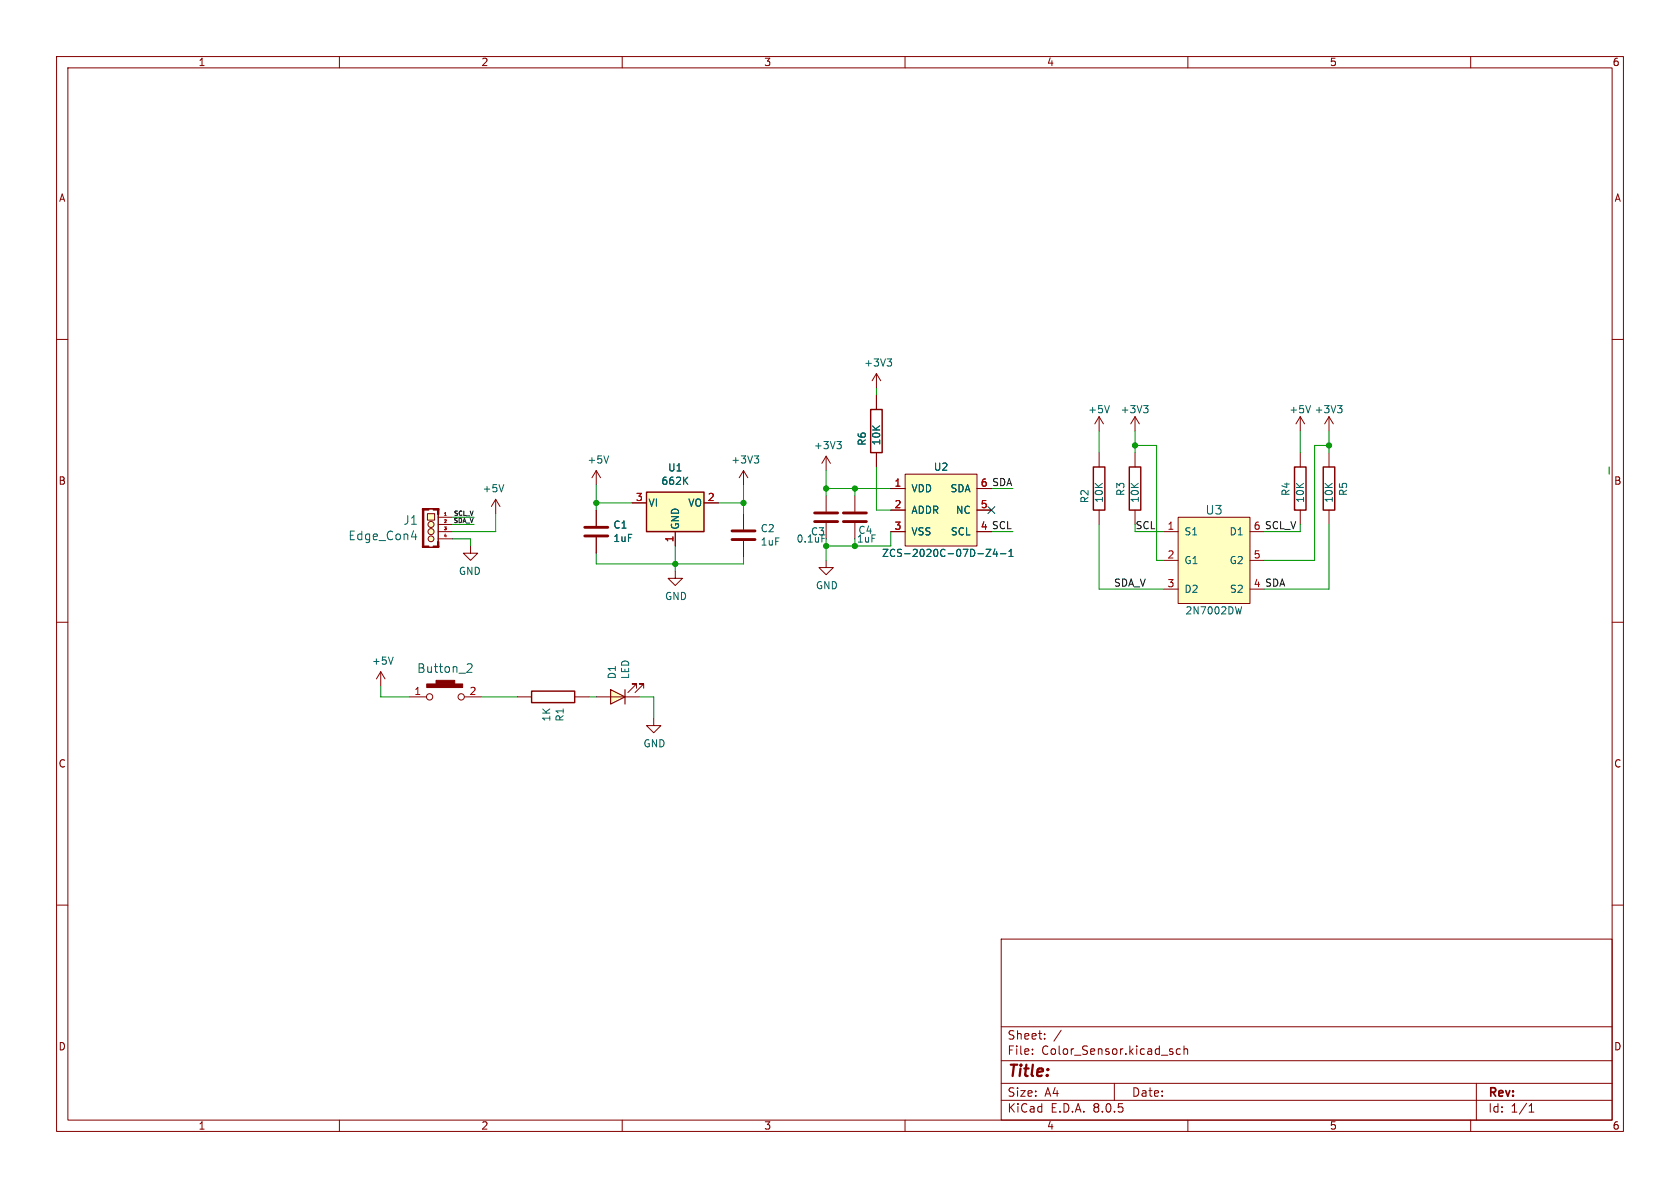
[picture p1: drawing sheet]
<svg xmlns="http://www.w3.org/2000/svg" width="297mm" height="210mm" viewBox="0 0 297 210" stroke-linecap="round" stroke-linejoin="round" font-family="sans-serif">
<g fill="none" stroke="#840000" stroke-width=".18">
<path d="M10 10h277v190h-277zM12 12h273v186h-273zM60 10v2M110 10v2M160 10v2M210 10v2M260 10v2M10 60h2M285 60h2M154.9 66v2.6M154.9 69.9v2.5M154.9 66l-.7 1.3"/>
<path d="M154.9 66l.8 1.3M194.3 73.7l-.8 1.2M194.3 73.7v2.5M194.3 73.7l.8 1.2M200.7 73.7v2.5M200.7 73.7l-.8 1.2M200.7 73.7l.7 1.2M131.4 83.2l-.7 1.3M131.4 83.2v2.5M131.4 83.2l.8 1.3M146 87.6v2.8M146 92.5v2.8"/>
<path d="M154.9 80v2.6M194.3 80v2.6M194.3 90.2v2.5M200.7 80v2.6M200.7 90.2v2.5M10 110h2M119.4 101v1.2h1.2l-1.2 1.3-1.3-1.3h1.3M285 110h2M10 160h2M285 160h2M177 166h108v32h-108zM60 198v2"/>
<path d="M110 198v2M160 198v2M177 194.5h108M177 191.5h108M177 187.5h108M177 181.5h108M182.5 186.3v.1M182.5 185.5v.1M184.7 183.6v.1M184.7 182.8v.1M187.6 182.1l-1.3 2M197 191.5v3"/>
<path d="M207.3 186v.3M208.7 185.5l-.5-.1-.2 .3v.4l.1 .2h.6M209.3 185.5l.2-.1 .4 .1 .1 .9M209.3 184.9v1.5M210 198v2M260 198v2M261 191.5v6.5M270.3 196.6h.9M270.3 195.5l.4-.4v1.5"/>
</g>
<path d="M156.8 63.4h.8l-.4 .5M157.4 63.9l.2 .3v.3l-.2 .2M196.1 71.7l-.4 1.3M202.2 71.7h.8l-.5 .5M202.7 72.2l.3 .2v.3l-.3 .3M133.3 80.6h.8l-.4 .5M133.9 81.1l.2 .2v.3l-.2 .3" fill="none" stroke="#006464" stroke-width=".18"/>
<path d="M144 92.2h4.1M144 90.7h4.1" fill="none" stroke="#840000" stroke-width=".51"/>
<path d="M153.9 72.4h2.1v7.6h-2.1zM193.3 82.6h2v7.6h-2zM199.6 82.6h2.1v7.6h-2.1z" fill="none" stroke="#840000" stroke-width=".25"/>
<path d="M208.3 91.4h12.7v15.3h-12.7z" fill="#ffffc2"/>
<path d="M105.4 90.2v2.8M105.4 95v2.8M131.4 90.8v2.8M131.4 95.6v2.8M205.7 94h2.6M205.7 99.1h2.6M208.3 91.4h12.7v15.3h-12.7zM221 94h2.5M221 99.1h2.5M229.9 80v2.6M229.9 90.2v2.5M205.7 104.1h2.6" fill="none" stroke="#840000" stroke-width=".18"/>
<path d="M219.5 107.3l-.3 1.2" fill="none" stroke="#006464" stroke-width=".18"/>
<path d="M103.4 94.7h4M103.4 93.2h4M129.4 95.4h4.1M129.4 93.9h4.1" fill="none" stroke="#840000" stroke-width=".51"/>
<path d="M228.9 82.6h2v7.6h-2z" fill="none" stroke="#840000" stroke-width=".25"/>
<path d="M114.3 87h10.2v7h-10.2z" fill="#ffffc2"/>
<path d="M114.3 87h10.2v7h-10.2z" fill="none" stroke="#840000" stroke-width=".25"/>
<g fill="none" stroke="#840000" stroke-width=".18">
<path d="M229.9 73.7l-.8 1.2M229.9 73.7v2.5M229.9 73.7l.7 1.2M234.9 73.7l-.7 1.2M234.9 73.7v2.5M234.9 73.7l.8 1.2M105.4 83.2l-.8 1.3M105.4 83.2v2.5M105.4 83.2l.8 1.3M111.8 88.9h2.5M119.4 94v2.5M124.5 88.9h2.5"/>
<path d="M146 99.1v1.2h1.3l-1.3 1.3-1.2-1.3h1.2M146 80.6l-.7 1.3M146 80.6v2.6M146 80.6l.8 1.3"/>
</g>
<path d="M147.9 78h.8l-.4 .5M148.5 78.5l.2 .3v.3l-.2 .2M231.7 71.7l-.4 1.3M236.5 71.7h.7l-.4 .5M237 72.2l.2 .2v.3l-.2 .3M107.6 80.6l-.4 1.3M121 84.9l.6 .7M121.6 84.3l-.7 .8" fill="none" stroke="#006464" stroke-width=".18"/>
<path d="M160 83.8h12.7v12.7h-12.7z" fill="#ffffc2"/>
<path d="M151.1 87.6v2.8M151.1 92.5v2.8M157.5 86.4h2.5M157.5 90.2h2.5M157.5 94h2.5M160 83.8h12.7v12.7h-12.7zM172.7 86.4h2.6M172.7 90.2h2.6M91.4 123.2h2.6M101.6 123.2h2.5" fill="none" stroke="#840000" stroke-width=".18"/>
<path d="M172.9 97.9h.9M174.3 97.1h.9l-.9 1.3h.9M175.9 97l-.3 .9h.8M176.2 97.5v.9M176.9 97.9h.9M178.4 98.4h.7M178.4 97.5l.3-.4v1.3" fill="none" stroke="#006464" stroke-width=".18"/>
<path d="M149.1 92.2h4.1M149.1 90.7h4.1" fill="none" stroke="#840000" stroke-width=".51"/>
<path d="M94 122.2h7.6v2h-7.6z" fill="none" stroke="#840000" stroke-width=".25"/>
<path d="M107.9 121.9l2.6 1.3-2.6 1.3z" fill="#ffffc2"/>
<path d="M107.9 121.9l2.6 1.3-2.6 1.3zM110.5 121.9v2.6" fill="none" stroke="#840000" stroke-width=".2"/>
<path d="M105.4 123.2h7.6M112.5 121.7v-.8h-.7h.7l-1.5 1.5M113.8 121.7v-.8h-.8h.8l-1.5 1.5M115.6 127v1.3h1.2l-1.2 1.2-1.3-1.2h1.3" fill="none" stroke="#840000" stroke-width=".18"/>
<path d="M75.6 90.8h1.2v1.1h-1.2z" fill="#ffffc2"/>
<g fill="#ffffc2" stroke="#ffffc2" stroke-width=".18">
<circle cx="76.2" cy="95.3" r=".51"/>
<circle cx="76.2" cy="94" r=".53"/>
<circle cx="76.2" cy="92.7" r=".53"/>
</g>
<g fill="none" stroke="#840000" stroke-width=".18">
<path d="M154.9 69.9v2.5M74.8 89.9h2.7v6.9h-2.7zM75.6 90.8h1.2v1.1h-1.2zM77.5 90.9v4.9M77.5 91.4h2.5M77.5 92.7h2.5M77.5 94h2.5M77.5 95.3h2.5M83.2 96.5v1.3h-1.3l1.3 1.3 1.3-1.3h-1.3M87.6 88.3l.8 1.2M87.6 88.3v2.5M87.6 88.3l-.7 1.2"/>
<path d="M105.4 90.2v2.8M105.4 95v2.8M111.8 88.9h2.5M119.4 94v2.5M124.5 88.9h2.5M154.9 80v2.6M157.5 94h2.5M157.5 86.4h2.5M157.5 90.2h2.5M172.7 86.4h2.6M172.7 90.2h2.6M234.9 80v2.6"/>
<path d="M234.9 90.2v2.5M67.3 118.7l-.8 1.3M67.3 118.7v2.6M67.3 118.7l.8 1.3M72.4 123.2h2.9M82.1 123.2h3"/>
<circle cx="76.2" cy="92.7" r=".53"/>
<circle cx="76.2" cy="94" r=".53"/>
<circle cx="76.2" cy="95.3" r=".51"/>
<circle cx="75.9" cy="123.2" r=".56"/>
<circle cx="81.5" cy="123.2" r=".56"/>
</g>
<g fill="#840000" stroke="#840000" stroke-width=".18">
<path d="M74.7 96.5h1.1v.3h-1.1z"/>
<path d="M74.7 89.9h.2v6.9h-.2z"/>
<path d="M75.8 96.7l.8 .1z"/>
<path d="M75.8 89.9l.8 .1z"/>
<path d="M74.7 89.9h1.1v.3h-1.1z"/>
<path d="M76.6 96.5h1v.3h-1z"/>
<path d="M76.6 89.9h1v.3h-1z"/>
<path d="M77.3 95.8h.3v.8h-.3z"/>
<path d="M77.3 89.9h.3v1h-.3z"/>
<path d="M75.4 120.9h6.4v.6h-6.4z"/>
<path d="M77.1 120.3h3.3v.6h-3.3z"/>
</g>
<path d="M78.6 91.1h.3" fill="none" stroke="#a90000" stroke-width=".18"/>
<g fill="none" stroke="#006464" stroke-width=".18">
<path d="M72.7 94.9h1M73.5 94.4v1M89.1 85.7l-.5 1.2M121 84.9l.6 .7M121.6 84.3l-.7 .8M172.9 97.9h.9M174.3 97.1h.9l-.9 1.3h.9M175.9 97l-.3 .9h.8M176.2 97.5v.9M176.9 97.9h.9M178.4 98.4h.7M178.4 97.5l.3-.4v1.3"/>
<path d="M69.5 116.1l-.4 1.3M82.7 117.4l.5-.1 .2 .2 .1 .3-1 1.1h1"/>
</g>
<path d="M233.9 82.6h2.1v7.6h-2.1z" fill="none" stroke="#840000" stroke-width=".25"/>
<g fill="none" stroke="#009600" stroke-width=".18">
<path d="M154.9 68.6v1.3M194.3 76.2v3.8M200.7 78.7h3.8v20.4h1.2M200.7 76.2v3.8M229.9 76.2v3.8M234.9 78.7h-2.5v20.4h-8.9M234.9 76.2v3.8M80 92.7h3.8M80 91.4h3.8M80 95.3h3.2v1.2M87.6 90.8v3.2h-7.6M105.4 97.8v1.9h26v-1.3"/>
<path d="M105.4 88.9h6.4M105.4 85.7v4.5M119.4 96.5v4.5M127 88.9h4.4M131.4 85.7v5.1M146 83.2v4.4M146 95.3v3.8M146 86.4h11.5M151.1 86.4v1.2M154.9 82.6v7.6h2.6M157.5 94v2.5h-11.5M175.3 86.4h3.8"/>
<path d="M175.3 94h3.8M194.3 92.7v11.4h11.4M200.7 94h5M229.9 92.7v1.3h-6.4M234.9 92.7v11.4h-11.4M284.5 82.6v1.2M67.3 121.3v1.9h5.1M85.1 123.2h6.3M104.1 123.2h1.3M113 123.2h2.6v3.8"/>
</g>
<path d="M174.7 89.6l1.2 1.2M175.9 89.6l-1.2 1.2" fill="none" stroke="#000084" stroke-width=".18"/>
<g fill="#009600" stroke="#009600" stroke-width=".18">
<circle cx="151.1" cy="86.4" r=".46"/>
<circle cx="151.1" cy="96.5" r=".46"/>
<circle cx="200.7" cy="78.7" r=".46"/>
<circle cx="146" cy="86.4" r=".46"/>
<circle cx="131.4" cy="88.9" r=".46"/>
<circle cx="119.4" cy="99.7" r=".46"/>
<circle cx="146" cy="96.5" r=".46"/>
<circle cx="105.4" cy="88.9" r=".46"/>
<circle cx="234.9" cy="78.7" r=".46"/>
</g>
<text font-size="2.8" fill="#840000" x="178" y="190.9">Title:</text>
<g font-size="2.1" fill="#006464">
<text x="61.5" y="95.7">Edge_Con4</text>
<text x="71.2" y="93">J1</text>
<text x="213" y="91.2">U3</text>
<text x="73.7" y="119.2">Button_2</text>
</g>
<g font-size="2.1" fill="#840000">
<text x="178" y="184">Sheet:</text>
<text x="178" y="186.7">File:</text>
<text x="184.1" y="186.7">Color_Sensor.kicad_sch</text>
<text x="178" y="196.9">KiCad</text>
<text x="178" y="194.1">Size:</text>
<text x="184.7" y="194.1">A4</text>
<text x="185.7" y="196.9">E.D.A.</text>
<text x="193.3" y="196.9">8.0.5</text>
<text x="200" y="194.1">Date:</text>
<text x="263" y="194.3">Rev:</text>
<text x="263" y="196.9">Id:</text>
<text x="267.1" y="196.9">1/1</text>
</g>
<g font-size="1.8" fill="#840000">
<text x="35" y="11.9">1</text>
<text x="85" y="11.9">2</text>
<text x="135" y="11.9">3</text>
<text x="185" y="11.9">4</text>
<text x="235" y="11.9">5</text>
<text x="285" y="11.9">6</text>
<text x="10.3" y="35.9">A</text>
<text x="285.3" y="35.9">A</text>
<text x="10.3" y="85.9">B</text>
<text x="285.3" y="85.9">B</text>
<text x="173.3" y="93.7">4 SCL</text>
<text x="10.3" y="135.9">C</text>
<text x="285.3" y="135.9">C</text>
<text x="10.3" y="185.9">D</text>
<text x="285.3" y="185.9">D</text>
<text x="35" y="199.9">1</text>
<text x="85" y="199.9">2</text>
<text x="135" y="199.9">3</text>
<text x="185" y="199.9">4</text>
<text x="235" y="199.9">5</text>
<text x="285" y="199.9">6</text>
</g>
<g font-size="1.8" fill="#006464">
<text x="152.7" y="65">+3V3</text>
<text x="192.3" y="73.3">+5V</text>
<text x="198" y="73.3">+3V3</text>
<text x="227.8" y="73.3">+5V</text>
<text x="232.3" y="73.3">+3V3</text>
<text x="103.8" y="82.1">+5V</text>
<text x="118" y="83.5">U1</text>
<text x="129.2" y="82.1">+3V3</text>
<text x="143.8" y="79.6">+3V3</text>
<text x="153.3" y="78.9" transform="rotate(-90 153.3 78.9)">R6</text>
<text x="155.8" y="78.8" transform="rotate(-90 155.8 78.8)">10K</text>
<text x="165" y="83.4">U2</text>
<text x="85.2" y="87.2">+5V</text>
<text x="114.6" y="89.8">VI</text>
<text x="116.8" y="85.9">662K</text>
<text x="121.6" y="89.8">VO</text>
<text x="161" y="87.2">VDD</text>
<text x="167.9" y="87.2">SDA</text>
<text x="192.6" y="89.1" transform="rotate(-90 192.6 89.1)">R2</text>
<text x="195.2" y="89" transform="rotate(-90 195.2 89)">10K</text>
<text x="199" y="87.8" transform="rotate(-90 199 87.8)">R3</text>
<text x="201.5" y="89" transform="rotate(-90 201.5 89)">10K</text>
<text x="228.2" y="87.8" transform="rotate(-90 228.2 87.8)">R4</text>
<text x="230.7" y="89" transform="rotate(-90 230.7 89)">10K</text>
<text x="235.8" y="89" transform="rotate(-90 235.8 89)">10K</text>
<text x="238.4" y="87.8" transform="rotate(-90 238.4 87.8)">R5</text>
<text x="108.3" y="93.6">C1</text>
<text x="120.2" y="93.7" transform="rotate(-90 120.2 93.7)">GND</text>
<text x="134.4" y="94.3">C2</text>
<text x="143.3" y="94.8">C3</text>
<text x="151.6" y="94.6">C4</text>
<text x="161" y="91">ADDR</text>
<text x="161" y="94.8">VSS</text>
<text x="168" y="94.8">SCL</text>
<text x="168.9" y="91">NC</text>
<text x="209.3" y="94.8">S1</text>
<text x="217.3" y="94.8">D1</text>
<text x="81" y="101.8">GND</text>
<text x="108.3" y="96">1uF</text>
<text x="134.4" y="96.6">1uF</text>
<text x="140.7" y="96.1">0.1uF</text>
<text x="155.8" y="98.7">ZCS-2020C-07D-Z4-1</text>
<text x="209.3" y="99.9">G1</text>
<text x="217.3" y="99.9">G2</text>
<text x="117.5" y="106.3">GND</text>
<text x="144.1" y="104.4">GND</text>
<text x="209.3" y="105">D2</text>
<text x="217.3" y="105">S2</text>
<text x="209.5" y="108.8">2N7002DW</text>
<text x="65.7" y="117.7">+5V</text>
<text x="109.1" y="120.2" transform="rotate(-90 109.1 120.2)">D1</text>
<text x="111.4" y="120.2" transform="rotate(-90 111.4 120.2)">LED</text>
<text x="97.5" y="127.7" transform="rotate(-90 97.5 127.7)">1K</text>
<text x="99.8" y="127.7" transform="rotate(-90 99.8 127.7)">R1</text>
<text x="113.7" y="132.3">GND</text>
</g>
<g font-size="1.8" fill="#a90000">
<text x="112.3" y="88.6">3</text>
<text x="125" y="88.6">2</text>
<text x="158" y="86.1">1</text>
<text x="158" y="89.9">2</text>
<text x="173.3" y="89.9">5</text>
<text x="173.3" y="86.1">6</text>
<text x="119.1" y="96" transform="rotate(-90 119.1 96)">1</text>
<text x="158" y="93.7">3</text>
<text x="173.3" y="93.7">4</text>
<text x="206.3" y="93.7">1</text>
<text x="206.3" y="98.8">2</text>
<text x="221.5" y="98.8">5</text>
<text x="206.3" y="103.9">3</text>
<text x="73.2" y="122.9">1</text>
<text x="82.9" y="122.9">2</text>
</g>
<g font-size="1.8" fill="#0f0f0f">
<text x="173.3" y="86.1">6 SDA</text>
<text x="221.5" y="93.7">6 SCL_V</text>
<text x="196.8" y="103.8">SDA_V</text>
<text x="221.5" y="103.9">4 SDA</text>
</g>
<g font-size="1.8" fill="#009600">
<text x="200.7" y="93.6">SCL</text>
<text x="151.4" y="96.1">1uF</text>
</g>
<g font-size="1.1" fill="#0f0f0f">
<text x="80" y="92.5">SDA_V</text>
<text x="80.1" y="91.2">SCL_V</text>
</g>
<g font-size=".7" fill="#a90000">
<text x="78.3" y="91.2">1</text>
<text x="78.3" y="92.5">2</text>
<text x="78.3" y="93.7">3</text>
<text x="78.3" y="95">4</text>
</g>
</svg>
